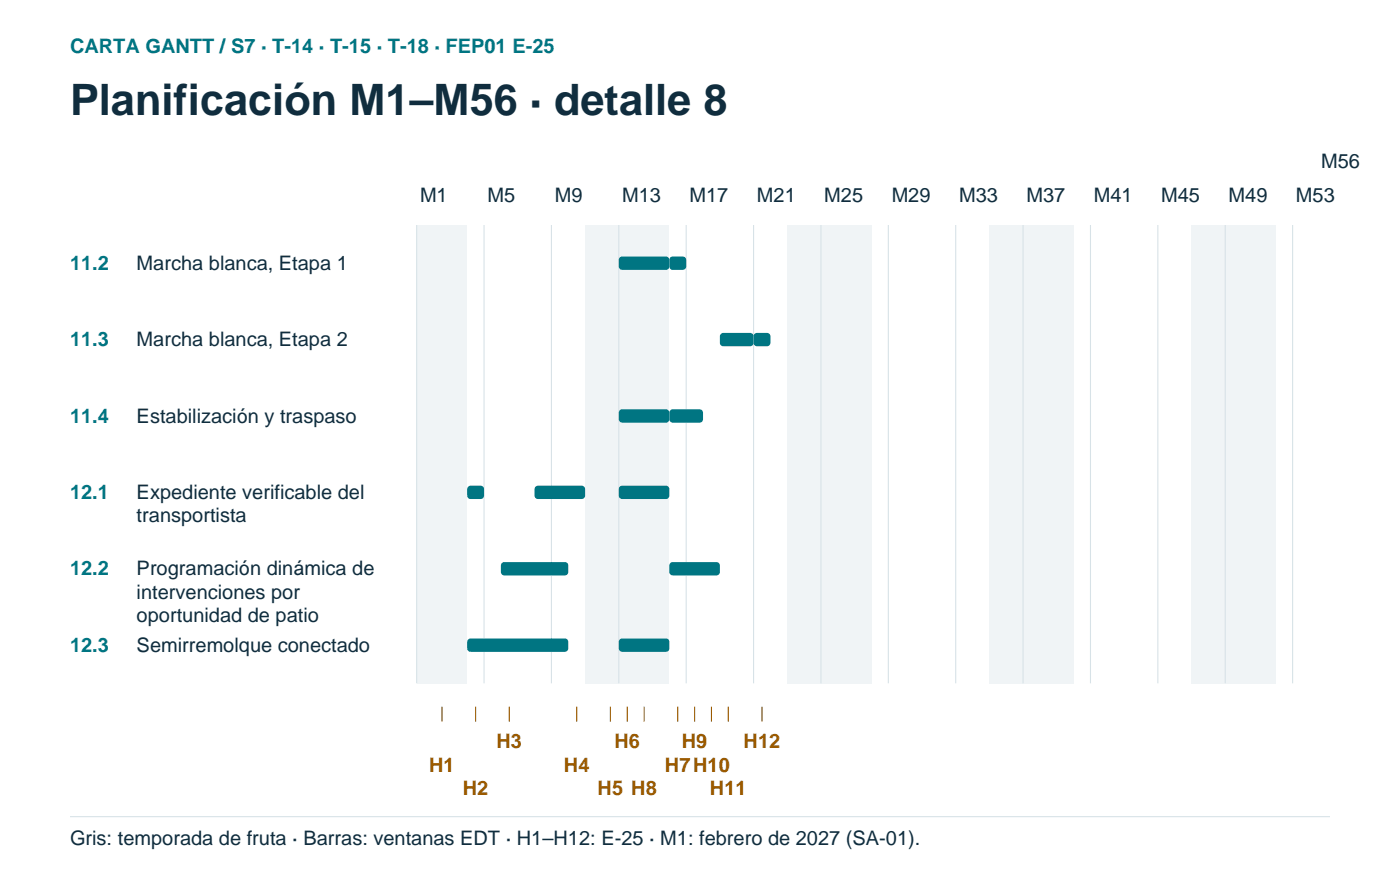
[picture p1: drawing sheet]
<svg xmlns="http://www.w3.org/2000/svg" width="296mm" height="185mm" viewBox="0 0 296 185" stroke-linecap="round" stroke-linejoin="round" font-family="sans-serif">
<g fill="#f0f4f6">
<path d="M88.2 47.6h3.6v97h-3.6z" fill-rule="evenodd"/>
<path d="M91.8 47.6h3.5v97h-3.5z" fill-rule="evenodd"/>
<path d="M95.3 47.6h3.6v97h-3.6z" fill-rule="evenodd"/>
<path d="M123.9 47.6h3.5v97h-3.5z" fill-rule="evenodd"/>
<path d="M127.4 47.6h3.6v97h-3.6z" fill-rule="evenodd"/>
<path d="M131 47.6h3.5v97h-3.5z" fill-rule="evenodd"/>
<path d="M134.5 47.6h3.6v97h-3.6z" fill-rule="evenodd"/>
<path d="M138.1 47.6h3.6v97h-3.6z" fill-rule="evenodd"/>
<path d="M166.6 47.6h3.6v97h-3.6z" fill-rule="evenodd"/>
<path d="M170.2 47.6h3.6v97h-3.6z" fill-rule="evenodd"/>
<path d="M173.8 47.6h3.5v97h-3.5z" fill-rule="evenodd"/>
<path d="M177.3 47.6h3.6v97h-3.6z" fill-rule="evenodd"/>
<path d="M180.9 47.6h3.6v97h-3.6z" fill-rule="evenodd"/>
<path d="M209.4 47.6h3.6v97h-3.6z" fill-rule="evenodd"/>
<path d="M213 47.6h3.6v97h-3.6z" fill-rule="evenodd"/>
<path d="M216.6 47.6h3.5v97h-3.5z" fill-rule="evenodd"/>
<path d="M220.1 47.6h3.6v97h-3.6z" fill-rule="evenodd"/>
<path d="M223.7 47.6h3.6v97h-3.6z" fill-rule="evenodd"/>
<path d="M252.2 47.6h3.6v97h-3.6z" fill-rule="evenodd"/>
<path d="M255.8 47.6h3.5v97h-3.5z" fill-rule="evenodd"/>
<path d="M259.3 47.6h3.6v97h-3.6z" fill-rule="evenodd"/>
<path d="M262.9 47.6h3.6v97h-3.6z" fill-rule="evenodd"/>
<path d="M266.5 47.6h3.5v97h-3.5z" fill-rule="evenodd"/>
</g>
<g fill="none" stroke="#d7e2e7" stroke-width=".23">
<path d="M88.2 47.6v97M102.5 47.6v97M116.7 47.6v97M131 47.6v97M145.2 47.6v97M159.5 47.6v97M173.8 47.6v97M188 47.6v97M202.3 47.6v97M216.6 47.6v97M230.8 47.6v97M245.1 47.6v97"/>
<path d="M259.3 47.6v97M273.6 47.6v97"/>
</g>
<g fill="#007582">
<path d="M131.2 54.5l.5-.2h9.3a.71 .71 0 0 1 .7 .7v1.4a.71 .71 0 0 1-.7 .7h-9.3a.71 .71 0 0 1-.7-.7v-1.4z" fill-rule="evenodd"/>
<path d="M141.9 54.5l.5-.2h2.1a.71 .71 0 0 1 .7 .7v1.4a.71 .71 0 0 1-.7 .7h-2.1a.71 .71 0 0 1-.7-.7v-1.4z" fill-rule="evenodd"/>
<path d="M152.6 70.7l.5-.2h5.7a.71 .71 0 0 1 .7 .7v1.4a.71 .71 0 0 1-.7 .7h-5.7a.71 .71 0 0 1-.7-.7v-1.4z" fill-rule="evenodd"/>
<path d="M159.7 70.7l.5-.2h2.2a.71 .71 0 0 1 .7 .7v1.4a.71 .71 0 0 1-.7 .7h-2.2a.71 .71 0 0 1-.7-.7v-1.4z" fill-rule="evenodd"/>
<path d="M131.2 86.8l.5-.2h9.3a.71 .71 0 0 1 .7 .7v1.5a.71 .71 0 0 1-.7 .7h-9.3a.71 .71 0 0 1-.7-.7v-1.5z" fill-rule="evenodd"/>
<path d="M141.9 86.8l.5-.2h5.7a.71 .71 0 0 1 .7 .7v1.5a.71 .71 0 0 1-.7 .7h-5.7a.71 .71 0 0 1-.7-.7v-1.5z" fill-rule="evenodd"/>
<path d="M99.1 103l.5-.2h2.2a.71 .71 0 0 1 .7 .7v1.4a.71 .71 0 0 1-.7 .7h-2.2a.71 .71 0 0 1-.7-.7v-1.4z" fill-rule="evenodd"/>
<path d="M113.4 103l.5-.2h9.2a.71 .71 0 0 1 .8 .7v1.4a.71 .71 0 0 1-.8 .7h-9.2a.71 .71 0 0 1-.7-.7v-1.4z" fill-rule="evenodd"/>
<path d="M131.2 103l.5-.2h9.3a.71 .71 0 0 1 .7 .7v1.4a.71 .71 0 0 1-.7 .7h-9.3a.71 .71 0 0 1-.7-.7v-1.4z" fill-rule="evenodd"/>
<path d="M106.2 119.2l.5-.2h12.9a.71 .71 0 0 1 .7 .7v1.4a.71 .71 0 0 1-.7 .7h-12.9a.71 .71 0 0 1-.7-.7v-1.4z" fill-rule="evenodd"/>
<path d="M141.9 119.2l.5-.2h9.3a.71 .71 0 0 1 .7 .7v1.4a.71 .71 0 0 1-.7 .7h-9.3a.71 .71 0 0 1-.7-.7v-1.4z" fill-rule="evenodd"/>
<path d="M99.1 135.3l.5-.2h20a.71 .71 0 0 1 .7 .7v1.5a.71 .71 0 0 1-.7 .7h-20a.71 .71 0 0 1-.7-.7v-1.5z" fill-rule="evenodd"/>
<path d="M131.2 135.3l.5-.2h9.3a.71 .71 0 0 1 .7 .7v1.5a.71 .71 0 0 1-.7 .7h-9.3a.71 .71 0 0 1-.7-.7v-1.5z" fill-rule="evenodd"/>
</g>
<path d="M93.5 149.6v3.2M100.7 149.6v3.2M107.8 149.6v3.2M122.1 149.6v3.2M129.2 149.6v3.2M132.8 149.6v3.2M136.3 149.6v3.2M143.5 149.6v3.2M147 149.6v3.2M150.6 149.6v3.2M154.2 149.6v3.2M161.3 149.6v3.2" fill="none" stroke="#9b5a00" stroke-width=".23"/>
<path d="M14.8 172.9h266.7" fill="none" stroke="#d7e2e7" stroke-width=".23"/>
<text font-size="9.2" fill="#102d3e" x="14.8" y="24.3">Planificación M1–M56 · detalle 8</text>
<g font-size="4.2" fill="#007582">
<text x="14.8" y="11.3">CARTA GANTT / S7 · T-14 · T-15 · T-18 · FEP01 E-25</text>
<text x="14.8" y="57.1">11.2</text>
<text x="14.8" y="73.3">11.3</text>
<text x="14.8" y="89.5">11.4</text>
<text x="14.8" y="105.6">12.1</text>
<text x="14.8" y="121.8">12.2</text>
<text x="14.8" y="138">12.3</text>
</g>
<g font-size="4.2" fill="#102d3e">
<text x="279.6" y="35.6">M56</text>
<text x="88.9" y="42.7">M1</text>
<text x="103.2" y="42.7">M5</text>
<text x="117.4" y="42.7">M9</text>
<text x="131.7" y="42.7">M13</text>
<text x="145.9" y="42.7">M17</text>
<text x="160.2" y="42.7">M21</text>
<text x="174.5" y="42.7">M25</text>
<text x="188.7" y="42.7">M29</text>
<text x="203" y="42.7">M33</text>
<text x="217.3" y="42.7">M37</text>
<text x="231.5" y="42.7">M41</text>
<text x="245.8" y="42.7">M45</text>
<text x="260" y="42.7">M49</text>
<text x="274.3" y="42.7">M53</text>
<text x="28.9" y="57.1">Marcha blanca, Etapa 1</text>
<text x="28.9" y="73.3">Marcha blanca, Etapa 2</text>
<text x="28.9" y="89.5">Estabilización y traspaso</text>
<text x="28.9" y="105.6">Expediente verificable del</text>
<text x="28.9" y="110.6">transportista</text>
<text x="28.9" y="121.8">Programación dinámica de</text>
<text x="28.9" y="126.7">intervenciones por</text>
<text x="28.9" y="131.7">oportunidad de patio</text>
<text x="28.9" y="138">Semirremolque conectado</text>
<text x="14.8" y="178.9">Gris: temporada de fruta · Barras: ventanas EDT · H1–H12: E-25 · M1: febrero de 2027 (SA-01).</text>
</g>
<g font-size="4.2" fill="#9b5a00">
<text x="105.1" y="158.4">H3</text>
<text x="130.1" y="158.4">H6</text>
<text x="144.3" y="158.4">H9</text>
<text x="157.4" y="158.4">H12</text>
<text x="90.8" y="163.3">H1</text>
<text x="119.4" y="163.3">H4</text>
<text x="140.8" y="163.3">H7H10</text>
<text x="98" y="168.3">H2</text>
<text x="126.5" y="168.3">H5 H8</text>
<text x="150.3" y="168.3">H11</text>
</g>
</svg>
